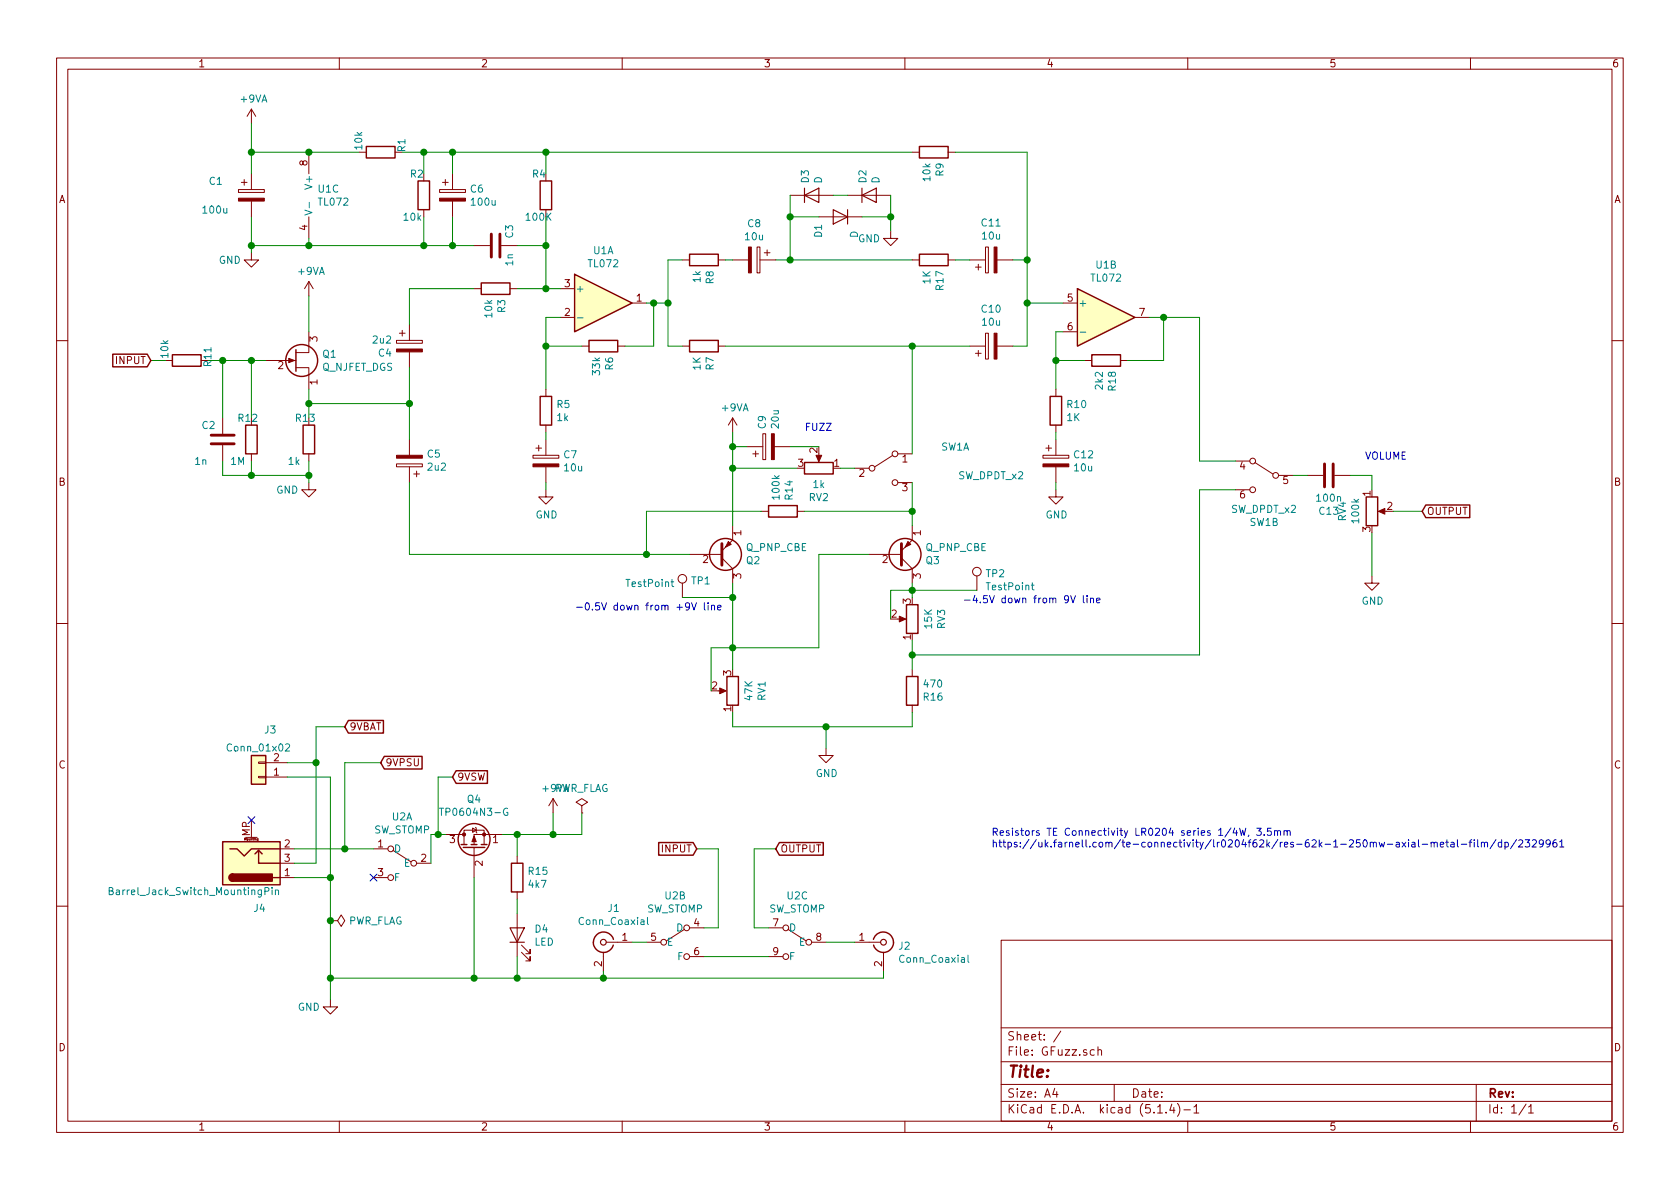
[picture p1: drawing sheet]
EESchema Schematic File Version 4
LIBS:GFuzz-cache
EELAYER 30 0
EELAYER END
$Descr A4 11693 8268
encoding utf-8
Sheet 1 1
Title ""
Date ""
Rev ""
Comp ""
Comment1 ""
Comment2 ""
Comment3 ""
Comment4 ""
$EndDescr
Wire Wire Line
	3900 2200 3800 2200
$Comp
L power:GND #PWR0101
U 1 1
P 3800 3400
F 0 "#PWR0101" H 3800 3150 50  0001 C CNN
F 1 "GND" H 3805 3227 50  0000 C CNN
F 2 "" H 3800 3400 50  0001 C CNN
F 3 "" H 3800 3400 50  0001 C CNN
	1    3800 3400
	1    0    0    -1  
$EndComp
$Comp
L Connector:Conn_Coaxial J1
U 1 1
P 4200 6550
F 0 "J1" H 4128 6788 50  0000 C CNN
F 1 "Conn_Coaxial" H 4128 6697 50  0000 C CNN
F 2 "Connector_PinHeader_2.54mm:PinHeader_1x02_P2.54mm_Vertical" H 4200 6550 50  0001 C CNN
F 3 " ~" H 4200 6550 50  0001 C CNN
	1    4200 6550
	-1   0    0    -1  
$EndComp
$Comp
L Device:R R8
U 1 1
P 4900 1800
F 0 "R8" H 4970 1846 50  0000 L CNN
F 1 "1k" H 4970 1755 50  0000 L CNN
F 2 "Resistor_THT:R_Axial_DIN0204_L3.6mm_D1.6mm_P5.08mm_Horizontal" V 4830 1800 50  0001 C CNN
F 3 "~" H 4900 1800 50  0001 C CNN
	1    4900 1800
	0    1    1    0   
$EndComp
$Comp
L Device:D D1
U 1 1
P 5850 1500
F 0 "D1" V 6000 1650 50  0000 R CNN
F 1 "D" V 5750 1650 50  0000 R CNN
F 2 "Diode_THT:D_A-405_P7.62mm_Horizontal" H 5850 1500 50  0001 C CNN
F 3 "~" H 5850 1500 50  0001 C CNN
	1    5850 1500
	-1   0    0    1   
$EndComp
$Comp
L Device:C C3
U 1 1
P 3450 1700
F 0 "C3" H 3300 1800 50  0000 L CNN
F 1 "1n" H 3500 1800 50  0000 L CNN
F 2 "Capacitor_THT:C_Disc_D4.3mm_W1.9mm_P5.00mm" H 3488 1550 50  0001 C CNN
F 3 "~" H 3450 1700 50  0001 C CNN
	1    3450 1700
	0    1    1    0   
$EndComp
$Comp
L Device:D D2
U 1 1
P 6050 1350
F 0 "D2" V 6004 1429 50  0000 L CNN
F 1 "D" V 6095 1429 50  0000 L CNN
F 2 "Diode_THT:D_A-405_P7.62mm_Horizontal" H 6050 1350 50  0001 C CNN
F 3 "~" H 6050 1350 50  0001 C CNN
	1    6050 1350
	1    0    0    -1  
$EndComp
$Comp
L Device:R R7
U 1 1
P 4900 2400
F 0 "R7" H 4970 2446 50  0000 L CNN
F 1 "1K" H 4970 2355 50  0000 L CNN
F 2 "Resistor_THT:R_Axial_DIN0204_L3.6mm_D1.6mm_P5.08mm_Horizontal" V 4830 2400 50  0001 C CNN
F 3 "~" H 4900 2400 50  0001 C CNN
	1    4900 2400
	0    1    1    0   
$EndComp
Wire Wire Line
	3800 1500 3800 1700
$Comp
L Device:R R4
U 1 1
P 3800 1350
F 0 "R4" H 3700 1500 50  0000 L CNN
F 1 "100K" H 3650 1200 50  0000 L CNN
F 2 "Resistor_THT:R_Axial_DIN0204_L3.6mm_D1.6mm_P5.08mm_Horizontal" V 3730 1350 50  0001 C CNN
F 3 "~" H 3800 1350 50  0001 C CNN
	1    3800 1350
	1    0    0    -1  
$EndComp
Wire Wire Line
	3800 2200 3800 2400
$Comp
L Device:R R6
U 1 1
P 4200 2400
F 0 "R6" H 4270 2446 50  0000 L CNN
F 1 "33k" H 4270 2355 50  0000 L CNN
F 2 "Resistor_THT:R_Axial_DIN0204_L3.6mm_D1.6mm_P5.08mm_Horizontal" V 4130 2400 50  0001 C CNN
F 3 "~" H 4200 2400 50  0001 C CNN
	1    4200 2400
	0    1    1    0   
$EndComp
$Comp
L Device:R R5
U 1 1
P 3800 2850
F 0 "R5" H 3870 2896 50  0000 L CNN
F 1 "1k" H 3870 2805 50  0000 L CNN
F 2 "Resistor_THT:R_Axial_DIN0204_L3.6mm_D1.6mm_P5.08mm_Horizontal" V 3730 2850 50  0001 C CNN
F 3 "~" H 3800 2850 50  0001 C CNN
	1    3800 2850
	1    0    0    -1  
$EndComp
$Comp
L Amplifier_Operational:TL072 U1
U 1 1
P 4200 2100
F 0 "U1" H 4200 2467 50  0000 C CNN
F 1 "TL072" H 4200 2376 50  0000 C CNN
F 2 "Package_DIP:DIP-8_W7.62mm_LongPads" H 4200 2100 50  0001 C CNN
F 3 "http://www.ti.com/lit/ds/symlink/tl071.pdf" H 4200 2100 50  0001 C CNN
	1    4200 2100
	1    0    0    -1  
$EndComp
$Comp
L Connector:Conn_Coaxial J2
U 1 1
P 6150 6550
F 0 "J2" H 6250 6525 50  0000 L CNN
F 1 "Conn_Coaxial" H 6250 6434 50  0000 L CNN
F 2 "Connector_PinHeader_2.54mm:PinHeader_1x02_P2.54mm_Vertical" H 6150 6550 50  0001 C CNN
F 3 " ~" H 6150 6550 50  0001 C CNN
	1    6150 6550
	1    0    0    -1  
$EndComp
Wire Wire Line
	7350 2300 7400 2300
$Comp
L Device:R R10
U 1 1
P 7350 2850
F 0 "R10" H 7420 2896 50  0000 L CNN
F 1 "1K" H 7420 2805 50  0000 L CNN
F 2 "Resistor_THT:R_Axial_DIN0204_L3.6mm_D1.6mm_P5.08mm_Horizontal" V 7280 2850 50  0001 C CNN
F 3 "~" H 7350 2850 50  0001 C CNN
	1    7350 2850
	1    0    0    -1  
$EndComp
Wire Wire Line
	7350 2500 7350 2300
Wire Wire Line
	7350 2700 7350 2500
Connection ~ 7350 2500
Wire Wire Line
	7550 2500 7350 2500
$Comp
L Amplifier_Operational:TL072 U1
U 2 1
P 7700 2200
F 0 "U1" H 7700 2567 50  0000 C CNN
F 1 "TL072" H 7700 2476 50  0000 C CNN
F 2 "Package_DIP:DIP-8_W7.62mm_LongPads" H 7700 2200 50  0001 C CNN
F 3 "http://www.ti.com/lit/ds/symlink/tl071.pdf" H 7700 2200 50  0001 C CNN
	2    7700 2200
	1    0    0    -1  
$EndComp
$Comp
L Device:R R9
U 1 1
P 6500 1050
F 0 "R9" H 6570 1096 50  0000 L CNN
F 1 "10k" H 6570 1005 50  0000 L CNN
F 2 "Resistor_THT:R_Axial_DIN0204_L3.6mm_D1.6mm_P5.08mm_Horizontal" V 6430 1050 50  0001 C CNN
F 3 "~" H 6500 1050 50  0001 C CNN
	1    6500 1050
	0    1    1    0   
$EndComp
Wire Wire Line
	5100 1800 5050 1800
Wire Wire Line
	4050 2400 3800 2400
$Comp
L Device:R R2
U 1 1
P 2950 1350
F 0 "R2" H 2850 1500 50  0000 L CNN
F 1 "10k" H 2800 1200 50  0000 L CNN
F 2 "Resistor_THT:R_Axial_DIN0204_L3.6mm_D1.6mm_P5.08mm_Horizontal" V 2880 1350 50  0001 C CNN
F 3 "~" H 2950 1350 50  0001 C CNN
	1    2950 1350
	1    0    0    -1  
$EndComp
$Comp
L Device:R R1
U 1 1
P 2650 1050
F 0 "R1" H 2550 1200 50  0000 L CNN
F 1 "10k" H 2500 900 50  0000 L CNN
F 2 "Resistor_THT:R_Axial_DIN0204_L3.6mm_D1.6mm_P5.08mm_Horizontal" V 2580 1050 50  0001 C CNN
F 3 "~" H 2650 1050 50  0001 C CNN
	1    2650 1050
	0    1    1    0   
$EndComp
Wire Wire Line
	3150 1050 3150 1200
$Comp
L Device:R R3
U 1 1
P 3450 2000
F 0 "R3" H 3520 2046 50  0000 L CNN
F 1 "10k" H 3520 1955 50  0000 L CNN
F 2 "Resistor_THT:R_Axial_DIN0204_L3.6mm_D1.6mm_P5.08mm_Horizontal" V 3380 2000 50  0001 C CNN
F 3 "~" H 3450 2000 50  0001 C CNN
	1    3450 2000
	0    1    1    0   
$EndComp
Wire Wire Line
	3800 3000 3800 3050
Wire Wire Line
	3800 3350 3800 3400
Connection ~ 3150 1050
Wire Wire Line
	3800 1050 3800 1200
Wire Wire Line
	7350 3050 7350 3000
Wire Wire Line
	7350 3350 7350 3400
Wire Wire Line
	4750 2400 4650 2400
Wire Wire Line
	4650 1800 4750 1800
Wire Wire Line
	4500 2100 4550 2100
Wire Wire Line
	4350 2400 4550 2400
Wire Wire Line
	2950 1200 2950 1050
Wire Wire Line
	4550 2100 4550 2400
Wire Wire Line
	4650 1800 4650 2100
Wire Wire Line
	4550 2100 4650 2100
Connection ~ 4550 2100
Connection ~ 4650 2100
Wire Wire Line
	4650 2100 4650 2400
$Comp
L Amplifier_Operational:TL072 U1
U 3 1
P 2250 1350
F 0 "U1" H 2208 1396 50  0000 L CNN
F 1 "TL072" H 2208 1305 50  0000 L CNN
F 2 "Package_DIP:DIP-8_W7.62mm_LongPads" H 2250 1350 50  0001 C CNN
F 3 "http://www.ti.com/lit/ds/symlink/tl071.pdf" H 2250 1350 50  0001 C CNN
	3    2250 1350
	1    0    0    -1  
$EndComp
$Comp
L Device:Q_PNP_EBC Q2
U 1 1
P 5000 3850
F 0 "Q2" H 5190 3896 50  0000 L CNN
F 1 "Q_PNP_CBE" H 5190 3805 50  0000 L CNN
F 2 "Package_TO_SOT_THT:TO-18-3" H 5200 3950 50  0001 C CNN
F 3 "~" H 5000 3850 50  0001 C CNN
	1    5000 3850
	1    0    0    1   
$EndComp
$Comp
L Device:Q_PNP_EBC Q3
U 1 1
P 6250 3850
F 0 "Q3" H 6440 3896 50  0000 L CNN
F 1 "Q_PNP_CBE" H 6440 3805 50  0000 L CNN
F 2 "Package_TO_SOT_THT:TO-18-3" H 6450 3950 50  0001 C CNN
F 3 "~" H 6250 3850 50  0001 C CNN
	1    6250 3850
	1    0    0    1   
$EndComp
$Comp
L Device:R R14
U 1 1
P 5450 3550
F 0 "R14" H 5520 3596 50  0000 L CNN
F 1 "100k" H 5520 3505 50  0000 L CNN
F 2 "Resistor_THT:R_Axial_DIN0204_L3.6mm_D1.6mm_P5.08mm_Horizontal" V 5380 3550 50  0001 C CNN
F 3 "~" H 5450 3550 50  0001 C CNN
	1    5450 3550
	0    1    -1   0   
$EndComp
$Comp
L Device:R_POT RV1
U 1 1
P 5100 4800
F 0 "RV1" V 4893 4800 50  0000 C CNN
F 1 "47K" V 4984 4800 50  0000 C CNN
F 2 "Potentiometer_THT:Potentiometer_Bourns_3296W_Vertical" H 5100 4800 50  0001 C CNN
F 3 "~" H 5100 4800 50  0001 C CNN
	1    5100 4800
	-1   0    0    1   
$EndComp
$Comp
L Device:R_POT RV3
U 1 1
P 6350 4300
F 0 "RV3" V 6143 4300 50  0000 C CNN
F 1 "15K" V 6234 4300 50  0000 C CNN
F 2 "Potentiometer_THT:Potentiometer_Bourns_3296W_Vertical" H 6350 4300 50  0001 C CNN
F 3 "~" H 6350 4300 50  0001 C CNN
	1    6350 4300
	-1   0    0    1   
$EndComp
$Comp
L Device:R R16
U 1 1
P 6350 4800
F 0 "R16" H 6420 4846 50  0000 L CNN
F 1 "470" H 6420 4755 50  0000 L CNN
F 2 "Resistor_THT:R_Axial_DIN0204_L3.6mm_D1.6mm_P5.08mm_Horizontal" V 6280 4800 50  0001 C CNN
F 3 "~" H 6350 4800 50  0001 C CNN
	1    6350 4800
	1    0    0    1   
$EndComp
$Comp
L Device:R_POT RV2
U 1 1
P 5700 3250
F 0 "RV2" V 5493 3250 50  0000 C CNN
F 1 "1k" V 5584 3250 50  0000 C CNN
F 2 "Connector_PinHeader_2.54mm:PinHeader_1x03_P2.54mm_Vertical" H 5700 3250 50  0001 C CNN
F 3 "~" H 5700 3250 50  0001 C CNN
	1    5700 3250
	0    1    -1   0   
$EndComp
$Comp
L Device:C C13
U 1 1
P 9250 3300
F 0 "C13" V 8998 3300 50  0000 C CNN
F 1 "100n" V 9089 3300 50  0000 C CNN
F 2 "Capacitor_THT:C_Disc_D4.3mm_W1.9mm_P5.00mm" H 9288 3150 50  0001 C CNN
F 3 "~" H 9250 3300 50  0001 C CNN
	1    9250 3300
	0    1    -1   0   
$EndComp
$Comp
L Device:R_POT RV4
U 1 1
P 9550 3550
F 0 "RV4" V 9343 3550 50  0000 C CNN
F 1 "100k" V 9434 3550 50  0000 C CNN
F 2 "Connector_PinHeader_2.54mm:PinHeader_1x03_P2.54mm_Vertical" H 9550 3550 50  0001 C CNN
F 3 "~" H 9550 3550 50  0001 C CNN
	1    9550 3550
	1    0    0    -1  
$EndComp
$Comp
L Device:D D3
U 1 1
P 5650 1350
F 0 "D3" V 5604 1429 50  0000 L CNN
F 1 "D" V 5695 1429 50  0000 L CNN
F 2 "Diode_THT:D_A-405_P7.62mm_Horizontal" H 5650 1350 50  0001 C CNN
F 3 "~" H 5650 1350 50  0001 C CNN
	1    5650 1350
	1    0    0    -1  
$EndComp
Wire Wire Line
	5800 1350 5900 1350
$Comp
L Device:R R17
U 1 1
P 6500 1800
F 0 "R17" H 6570 1846 50  0000 L CNN
F 1 "1K" H 6570 1755 50  0000 L CNN
F 2 "Resistor_THT:R_Axial_DIN0204_L3.6mm_D1.6mm_P5.08mm_Horizontal" V 6430 1800 50  0001 C CNN
F 3 "~" H 6500 1800 50  0001 C CNN
	1    6500 1800
	0    1    1    0   
$EndComp
Wire Wire Line
	7050 2400 7150 2400
Wire Wire Line
	7050 1800 7150 1800
Wire Wire Line
	7150 2400 7150 2100
Wire Wire Line
	6650 1800 6750 1800
Wire Wire Line
	5600 3550 6350 3550
Wire Wire Line
	5100 4950 5100 5050
Wire Wire Line
	6350 4950 6350 5050
$Comp
L power:GND #PWR0102
U 1 1
P 5750 5200
F 0 "#PWR0102" H 5750 4950 50  0001 C CNN
F 1 "GND" H 5755 5027 50  0000 C CNN
F 2 "" H 5750 5200 50  0001 C CNN
F 3 "" H 5750 5200 50  0001 C CNN
	1    5750 5200
	1    0    0    -1  
$EndComp
Wire Wire Line
	9000 3300 9100 3300
Wire Wire Line
	9400 3300 9550 3300
Wire Wire Line
	9550 3300 9550 3400
Wire Wire Line
	6350 4450 6350 4550
Wire Wire Line
	6350 4050 6350 4100
Wire Wire Line
	6200 4300 6200 4100
Wire Wire Line
	6200 4100 6350 4100
Connection ~ 6350 4100
Wire Wire Line
	6350 4100 6350 4150
Connection ~ 6350 4550
Wire Wire Line
	6350 4550 6350 4650
Wire Wire Line
	8000 2200 8100 2200
Wire Wire Line
	8600 3400 8350 3400
$Comp
L power:GND #PWR0103
U 1 1
P 9550 4000
F 0 "#PWR0103" H 9550 3750 50  0001 C CNN
F 1 "GND" H 9555 3827 50  0000 C CNN
F 2 "" H 9550 4000 50  0001 C CNN
F 3 "" H 9550 4000 50  0001 C CNN
	1    9550 4000
	1    0    0    -1  
$EndComp
Wire Wire Line
	4950 4800 4950 4500
Wire Wire Line
	4950 4500 5100 4500
$Comp
L Device:R R18
U 1 1
P 7700 2500
F 0 "R18" H 7770 2546 50  0000 L CNN
F 1 "2k2" H 7770 2455 50  0000 L CNN
F 2 "Resistor_THT:R_Axial_DIN0204_L3.6mm_D1.6mm_P5.08mm_Horizontal" V 7630 2500 50  0001 C CNN
F 3 "~" H 7700 2500 50  0001 C CNN
	1    7700 2500
	0    1    1    0   
$EndComp
Wire Wire Line
	7850 2500 8100 2500
Wire Wire Line
	8100 2500 8100 2200
$Comp
L power:GND #PWR0105
U 1 1
P 1750 1750
F 0 "#PWR0105" H 1750 1500 50  0001 C CNN
F 1 "GND" H 1600 1700 50  0000 C CNN
F 2 "" H 1750 1750 50  0001 C CNN
F 3 "" H 1750 1750 50  0001 C CNN
	1    1750 1750
	1    0    0    -1  
$EndComp
Wire Wire Line
	1750 1200 1750 1050
Wire Wire Line
	1750 1750 1750 1700
Wire Wire Line
	1750 1700 1750 1500
Wire Wire Line
	2150 1700 2150 1650
$Comp
L Device:CP C9
U 1 1
P 5350 3100
F 0 "C9" H 5468 3146 50  0000 L CNN
F 1 "20u" H 5468 3055 50  0000 L CNN
F 2 "Capacitor_THT:CP_Radial_D5.0mm_P2.50mm" H 5388 2950 50  0001 C CNN
F 3 "~" H 5350 3100 50  0001 C CNN
	1    5350 3100
	0    -1   -1   0   
$EndComp
$Comp
L Device:CP C8
U 1 1
P 5250 1800
F 0 "C8" V 4995 1800 50  0000 C CNN
F 1 "10u" V 5086 1800 50  0000 C CNN
F 2 "Capacitor_THT:CP_Radial_D5.0mm_P2.50mm" H 5288 1650 50  0001 C CNN
F 3 "~" H 5250 1800 50  0001 C CNN
	1    5250 1800
	0    1    1    0   
$EndComp
$Comp
L Device:CP C11
U 1 1
P 6900 1800
F 0 "C11" V 7155 1800 50  0000 C CNN
F 1 "10u" V 7064 1800 50  0000 C CNN
F 2 "Capacitor_THT:CP_Radial_D5.0mm_P2.50mm" H 6938 1650 50  0001 C CNN
F 3 "~" H 6900 1800 50  0001 C CNN
	1    6900 1800
	0    -1   -1   0   
$EndComp
$Comp
L Device:CP C10
U 1 1
P 6900 2400
F 0 "C10" V 7155 2400 50  0000 C CNN
F 1 "10u" V 7064 2400 50  0000 C CNN
F 2 "Capacitor_THT:CP_Radial_D5.0mm_P2.50mm" H 6938 2250 50  0001 C CNN
F 3 "~" H 6900 2400 50  0001 C CNN
	1    6900 2400
	0    -1   -1   0   
$EndComp
$Comp
L Device:CP C7
U 1 1
P 3800 3200
F 0 "C7" H 3918 3246 50  0000 L CNN
F 1 "10u" H 3918 3155 50  0000 L CNN
F 2 "Capacitor_THT:CP_Radial_D5.0mm_P2.50mm" H 3838 3050 50  0001 C CNN
F 3 "~" H 3800 3200 50  0001 C CNN
	1    3800 3200
	1    0    0    -1  
$EndComp
$Comp
L Device:CP C12
U 1 1
P 7350 3200
F 0 "C12" H 7468 3246 50  0000 L CNN
F 1 "10u" H 7468 3155 50  0000 L CNN
F 2 "Capacitor_THT:CP_Radial_D5.0mm_P2.50mm" H 7388 3050 50  0001 C CNN
F 3 "~" H 7350 3200 50  0001 C CNN
	1    7350 3200
	1    0    0    -1  
$EndComp
$Comp
L Device:CP C6
U 1 1
P 3150 1350
F 0 "C6" H 3268 1396 50  0000 L CNN
F 1 "100u" H 3268 1305 50  0000 L CNN
F 2 "Capacitor_THT:CP_Radial_D5.0mm_P2.50mm" H 3188 1200 50  0001 C CNN
F 3 "~" H 3150 1350 50  0001 C CNN
	1    3150 1350
	1    0    0    -1  
$EndComp
$Comp
L Device:CP C1
U 1 1
P 1750 1350
F 0 "C1" H 1450 1450 50  0000 L CNN
F 1 "100u" H 1400 1250 50  0000 L CNN
F 2 "Capacitor_THT:CP_Radial_D5.0mm_P2.50mm" H 1788 1200 50  0001 C CNN
F 3 "~" H 1750 1350 50  0001 C CNN
	1    1750 1350
	1    0    0    -1  
$EndComp
Wire Wire Line
	3150 1700 3150 1500
Wire Wire Line
	2950 1500 2950 1700
Connection ~ 2950 1050
Wire Wire Line
	2950 1050 3150 1050
Connection ~ 2950 1700
Wire Wire Line
	2950 1700 3150 1700
Wire Wire Line
	2800 1050 2950 1050
$Comp
L Device:CP C5
U 1 1
P 2850 3200
F 0 "C5" H 2732 3154 50  0000 R CNN
F 1 "2u2" H 2732 3245 50  0000 R CNN
F 2 "Capacitor_THT:CP_Radial_D5.0mm_P2.50mm" H 2888 3050 50  0001 C CNN
F 3 "~" H 2850 3200 50  0001 C CNN
	1    2850 3200
	-1   0    0    1   
$EndComp
$Comp
L Device:Q_NJFET_SGD Q1
U 1 1
P 2050 2500
F 0 "Q1" H 2241 2546 50  0000 L CNN
F 1 "Q_NJFET_DGS" H 2241 2455 50  0000 L CNN
F 2 "Package_TO_SOT_THT:TO-92L" H 2250 2600 50  0001 C CNN
F 3 "~" H 2050 2500 50  0001 C CNN
	1    2050 2500
	1    0    0    -1  
$EndComp
$Comp
L Device:R R13
U 1 1
P 2150 3050
F 0 "R13" H 2050 3200 50  0000 L CNN
F 1 "1k" H 2000 2900 50  0000 L CNN
F 2 "Resistor_THT:R_Axial_DIN0204_L3.6mm_D1.6mm_P5.08mm_Horizontal" V 2080 3050 50  0001 C CNN
F 3 "~" H 2150 3050 50  0001 C CNN
	1    2150 3050
	1    0    0    -1  
$EndComp
$Comp
L power:GND #PWR0106
U 1 1
P 2150 3350
F 0 "#PWR0106" H 2150 3100 50  0001 C CNN
F 1 "GND" H 2000 3300 50  0000 C CNN
F 2 "" H 2150 3350 50  0001 C CNN
F 3 "" H 2150 3350 50  0001 C CNN
	1    2150 3350
	1    0    0    -1  
$EndComp
Wire Wire Line
	2150 3350 2150 3300
Wire Wire Line
	2150 2900 2150 2800
$Comp
L Device:R R11
U 1 1
P 1300 2500
F 0 "R11" H 1200 2650 50  0000 L CNN
F 1 "10k" H 1150 2350 50  0000 L CNN
F 2 "Resistor_THT:R_Axial_DIN0204_L3.6mm_D1.6mm_P5.08mm_Horizontal" V 1230 2500 50  0001 C CNN
F 3 "~" H 1300 2500 50  0001 C CNN
	1    1300 2500
	0    1    1    0   
$EndComp
Wire Wire Line
	1450 2500 1550 2500
$Comp
L Device:R R12
U 1 1
P 1750 3050
F 0 "R12" H 1650 3200 50  0000 L CNN
F 1 "1M" H 1600 2900 50  0000 L CNN
F 2 "Resistor_THT:R_Axial_DIN0204_L3.6mm_D1.6mm_P5.08mm_Horizontal" V 1680 3050 50  0001 C CNN
F 3 "~" H 1750 3050 50  0001 C CNN
	1    1750 3050
	1    0    0    -1  
$EndComp
Wire Wire Line
	1750 2900 1750 2500
Connection ~ 1750 2500
Wire Wire Line
	1750 2500 1850 2500
Wire Wire Line
	2150 3300 1750 3300
Wire Wire Line
	1750 3300 1750 3200
Connection ~ 2150 3300
Wire Wire Line
	2150 3300 2150 3200
Wire Wire Line
	1050 2500 1150 2500
Wire Wire Line
	2150 2800 2850 2800
Wire Wire Line
	2850 2800 2850 3050
Connection ~ 2150 2800
Wire Wire Line
	2150 2800 2150 2700
Connection ~ 2850 2800
Wire Wire Line
	2850 2800 2850 2550
Wire Wire Line
	2850 2000 3300 2000
Wire Wire Line
	5100 4050 5100 4150
Wire Wire Line
	5700 3850 6050 3850
Connection ~ 5100 4150
Wire Wire Line
	6350 4550 8350 4550
Wire Wire Line
	2850 3350 2850 3850
$Comp
L Device:CP C4
U 1 1
P 2850 2400
F 0 "C4" H 2732 2354 50  0000 R CNN
F 1 "2u2" H 2732 2445 50  0000 R CNN
F 2 "Capacitor_THT:CP_Radial_D5.0mm_P2.50mm" H 2888 2250 50  0001 C CNN
F 3 "~" H 2850 2400 50  0001 C CNN
	1    2850 2400
	1    0    0    -1  
$EndComp
Wire Wire Line
	2850 2000 2850 2250
$Comp
L Device:C C2
U 1 1
P 1550 3050
F 0 "C2" H 1400 3150 50  0000 L CNN
F 1 "1n" H 1350 2900 50  0000 L CNN
F 2 "Capacitor_THT:C_Disc_D4.3mm_W1.9mm_P5.00mm" H 1588 2900 50  0001 C CNN
F 3 "~" H 1550 3050 50  0001 C CNN
	1    1550 3050
	1    0    0    -1  
$EndComp
Wire Wire Line
	1550 2900 1550 2500
Connection ~ 1550 2500
Wire Wire Line
	1550 2500 1750 2500
Wire Wire Line
	1750 3300 1550 3300
Wire Wire Line
	1550 3300 1550 3200
Connection ~ 1750 3300
Wire Wire Line
	7150 2100 7400 2100
Connection ~ 7150 2100
Wire Wire Line
	6650 1050 7150 1050
$Comp
L power:GND #PWR0107
U 1 1
P 2300 6950
F 0 "#PWR0107" H 2300 6700 50  0001 C CNN
F 1 "GND" H 2150 6900 50  0000 C CNN
F 2 "" H 2300 6950 50  0001 C CNN
F 3 "" H 2300 6950 50  0001 C CNN
	1    2300 6950
	1    0    0    -1  
$EndComp
Wire Wire Line
	2300 6400 2300 6800
$Comp
L power:PWR_FLAG #FLG0101
U 1 1
P 4050 5650
F 0 "#FLG0101" H 4050 5725 50  0001 C CNN
F 1 "PWR_FLAG" H 4050 5823 50  0000 C CNN
F 2 "" H 4050 5650 50  0001 C CNN
F 3 "~" H 4050 5650 50  0001 C CNN
	1    4050 5650
	1    0    0    -1  
$EndComp
Wire Wire Line
	5100 5050 5750 5050
Wire Wire Line
	5750 5200 5750 5050
Connection ~ 5750 5050
Wire Wire Line
	5750 5050 6350 5050
$Comp
L power:PWR_FLAG #FLG0102
U 1 1
P 2300 6400
F 0 "#FLG0102" H 2300 6475 50  0001 C CNN
F 1 "PWR_FLAG" V 2300 6528 50  0000 L CNN
F 2 "" H 2300 6400 50  0001 C CNN
F 3 "~" H 2300 6400 50  0001 C CNN
	1    2300 6400
	0    1    1    0   
$EndComp
Connection ~ 2300 6400
$Comp
L Switch:SW_DPDT_x2 SW1
U 1 1
P 6150 3250
F 0 "SW1" H 6650 3400 50  0000 C CNN
F 1 "SW_DPDT_x2" H 6900 3200 50  0000 C CNN
F 2 "Connector_PinHeader_2.54mm:PinHeader_1x06_P2.54mm_Vertical" H 6150 3250 50  0001 C CNN
F 3 "~" H 6150 3250 50  0001 C CNN
	1    6150 3250
	1    0    0    -1  
$EndComp
$Comp
L Switch:SW_DPDT_x2 SW1
U 2 1
P 8800 3300
F 0 "SW1" H 8800 2975 50  0000 C CNN
F 1 "SW_DPDT_x2" H 8800 3066 50  0000 C CNN
F 2 "Connector_PinHeader_2.54mm:PinHeader_1x06_P2.54mm_Vertical" H 8800 3300 50  0001 C CNN
F 3 "~" H 8800 3300 50  0001 C CNN
	2    8800 3300
	-1   0    0    -1  
$EndComp
$Comp
L Connector:TestPoint TP1
U 1 1
P 4750 4150
F 0 "TP1" H 4808 4268 50  0000 L CNN
F 1 "TestPoint" H 4350 4250 50  0000 L CNN
F 2 "TestPoint:TestPoint_THTPad_1.0x1.0mm_Drill0.5mm" H 4950 4150 50  0001 C CNN
F 3 "~" H 4950 4150 50  0001 C CNN
	1    4750 4150
	1    0    0    -1  
$EndComp
$Comp
L Connector:TestPoint TP2
U 1 1
P 6800 4100
F 0 "TP2" H 6858 4218 50  0000 L CNN
F 1 "TestPoint" H 6858 4127 50  0000 L CNN
F 2 "TestPoint:TestPoint_THTPad_1.0x1.0mm_Drill0.5mm" H 7000 4100 50  0001 C CNN
F 3 "~" H 7000 4100 50  0001 C CNN
	1    6800 4100
	1    0    0    -1  
$EndComp
Wire Wire Line
	6350 4100 6800 4100
Wire Wire Line
	5100 4150 4750 4150
Text Notes 4000 4250 0    50   ~ 0
-0.5V down from +9V line
Text Notes 6700 4200 0    50   ~ 0
-4.5V down from 9V line
$Comp
L Device:Q_PMOS_SGD Q4
U 1 1
P 3300 5900
F 0 "Q4" V 3643 5900 50  0000 C CNN
F 1 "TP0604N3-G" V 3552 5900 50  0000 C CNN
F 2 "Package_TO_SOT_THT:TO-92L" H 3500 6000 50  0001 C CNN
F 3 "~" H 3300 5900 50  0001 C CNN
	1    3300 5900
	0    -1   -1   0   
$EndComp
Connection ~ 1750 1050
Wire Wire Line
	2300 6100 2300 6400
Wire Wire Line
	2050 6100 2300 6100
$Comp
L UKMaker:SW_STOMP U2
U 1 1
P 2750 6000
F 0 "U2" H 2700 6325 50  0000 C CNN
F 1 "SW_STOMP" H 2700 6234 50  0000 C CNN
F 2 "Connector_PinHeader_2.54mm:PinHeader_1x09_P2.54mm_Vertical" H 2700 5800 50  0001 C CNN
F 3 "" H 2700 5800 50  0001 C CNN
	1    2750 6000
	-1   0    0    -1  
$EndComp
$Comp
L UKMaker:SW_STOMP U2
U 3 1
P 5500 6550
F 0 "U2" H 5450 6875 50  0000 C CNN
F 1 "SW_STOMP" H 5450 6784 50  0000 C CNN
F 2 "Connector_PinHeader_2.54mm:PinHeader_1x09_P2.54mm_Vertical" H 5450 6350 50  0001 C CNN
F 3 "" H 5450 6350 50  0001 C CNN
	3    5500 6550
	-1   0    0    -1  
$EndComp
$Comp
L UKMaker:SW_STOMP U2
U 2 1
P 4750 6550
F 0 "U2" H 4700 6875 50  0000 C CNN
F 1 "SW_STOMP" H 4700 6784 50  0000 C CNN
F 2 "Connector_PinHeader_2.54mm:PinHeader_1x09_P2.54mm_Vertical" H 4700 6350 50  0001 C CNN
F 3 "" H 4700 6350 50  0001 C CNN
	2    4750 6550
	1    0    0    -1  
$EndComp
Wire Wire Line
	2300 5400 2300 6100
Connection ~ 2300 6100
Wire Wire Line
	2050 6000 2200 6000
Wire Wire Line
	2200 6000 2200 5300
$Comp
L Device:R R15
U 1 1
P 3600 6100
F 0 "R15" H 3670 6146 50  0000 L CNN
F 1 "4k7" H 3670 6055 50  0000 L CNN
F 2 "Resistor_THT:R_Axial_DIN0204_L3.6mm_D1.6mm_P5.08mm_Horizontal" V 3530 6100 50  0001 C CNN
F 3 "~" H 3600 6100 50  0001 C CNN
	1    3600 6100
	1    0    0    -1  
$EndComp
$Comp
L Device:LED D4
U 1 1
P 3600 6500
F 0 "D4" V 3639 6383 50  0000 R CNN
F 1 "LED" V 3548 6383 50  0000 R CNN
F 2 "LED_THT:LED_D5.0mm" H 3600 6500 50  0001 C CNN
F 3 "~" H 3600 6500 50  0001 C CNN
	1    3600 6500
	0    -1   -1   0   
$EndComp
Wire Wire Line
	3600 6800 3600 6650
Connection ~ 2300 6800
Wire Wire Line
	2300 6800 2300 6950
Wire Wire Line
	3600 6350 3600 6250
Wire Wire Line
	3600 5950 3600 5800
Wire Wire Line
	4200 6800 4200 6750
Wire Wire Line
	4200 6800 6150 6800
Wire Wire Line
	6150 6800 6150 6750
Connection ~ 4200 6800
Wire Wire Line
	5750 6550 5950 6550
Wire Wire Line
	4900 6450 5000 6450
Wire Wire Line
	5250 6450 5350 6450
Wire Wire Line
	4900 6650 5350 6650
Text GLabel 4850 5900 0    50   Input ~ 0
INPUT
Text GLabel 5400 5900 2    50   Input ~ 0
OUTPUT
Wire Wire Line
	4850 5900 5000 5900
Wire Wire Line
	5000 5900 5000 6450
Wire Wire Line
	5400 5900 5250 5900
Wire Wire Line
	5250 5900 5250 6450
Text GLabel 1050 2500 0    50   Input ~ 0
INPUT
Text GLabel 9900 3550 2    50   Input ~ 0
OUTPUT
Wire Wire Line
	9700 3550 9900 3550
Wire Wire Line
	9550 3700 9550 4000
Wire Wire Line
	4400 6550 4500 6550
Wire Wire Line
	7150 1050 7150 1800
Connection ~ 7150 1800
Wire Wire Line
	7150 1800 7150 2100
Wire Wire Line
	5400 1800 5500 1800
Wire Wire Line
	5500 1350 5500 1500
Wire Wire Line
	5500 1500 5700 1500
Wire Wire Line
	5500 1500 5500 1800
Connection ~ 5500 1500
Connection ~ 5500 1800
Wire Wire Line
	5500 1800 6350 1800
Wire Wire Line
	6000 1500 6200 1500
Wire Wire Line
	6200 1500 6200 1350
Wire Wire Line
	6200 1500 6200 1600
Connection ~ 6200 1500
$Comp
L power:GND #PWR05
U 1 1
P 6200 1600
F 0 "#PWR05" H 6200 1350 50  0001 C CNN
F 1 "GND" H 6050 1550 50  0000 C CNN
F 2 "" H 6200 1600 50  0001 C CNN
F 3 "" H 6200 1600 50  0001 C CNN
	1    6200 1600
	1    0    0    -1  
$EndComp
Wire Wire Line
	5050 2400 6350 2400
Connection ~ 6350 2400
Wire Wire Line
	6350 2400 6750 2400
Wire Wire Line
	6350 2400 6350 3150
$Comp
L power:+9VA #PWR01
U 1 1
P 1750 850
F 0 "#PWR01" H 1750 725 50  0001 C CNN
F 1 "+9VA" H 1765 1023 50  0000 C CNN
F 2 "" H 1750 850 50  0001 C CNN
F 3 "" H 1750 850 50  0001 C CNN
	1    1750 850 
	1    0    0    -1  
$EndComp
Wire Wire Line
	1750 850  1750 1050
Wire Wire Line
	2300 6800 3300 6800
Connection ~ 3600 6800
Wire Wire Line
	3600 6800 4200 6800
Wire Wire Line
	3000 5800 3050 5800
Wire Wire Line
	3500 5800 3600 5800
Connection ~ 3600 5800
Wire Wire Line
	3300 6100 3300 6800
Connection ~ 3300 6800
Wire Wire Line
	3300 6800 3600 6800
Connection ~ 1750 1700
$Comp
L power:+9VA #PWR03
U 1 1
P 3850 5650
F 0 "#PWR03" H 3850 5525 50  0001 C CNN
F 1 "+9VA" H 3865 5823 50  0000 C CNN
F 2 "" H 3850 5650 50  0001 C CNN
F 3 "" H 3850 5650 50  0001 C CNN
	1    3850 5650
	1    0    0    -1  
$EndComp
Wire Wire Line
	3850 5800 3850 5650
Wire Wire Line
	3600 5800 3850 5800
$Comp
L power:+9VA #PWR02
U 1 1
P 2150 2050
F 0 "#PWR02" H 2150 1925 50  0001 C CNN
F 1 "+9VA" H 2165 2223 50  0000 C CNN
F 2 "" H 2150 2050 50  0001 C CNN
F 3 "" H 2150 2050 50  0001 C CNN
	1    2150 2050
	1    0    0    -1  
$EndComp
Wire Wire Line
	2150 2050 2150 2300
$Comp
L power:+9VA #PWR04
U 1 1
P 5100 3000
F 0 "#PWR04" H 5100 2875 50  0001 C CNN
F 1 "+9VA" H 5115 3173 50  0000 C CNN
F 2 "" H 5100 3000 50  0001 C CNN
F 3 "" H 5100 3000 50  0001 C CNN
	1    5100 3000
	1    0    0    -1  
$EndComp
Wire Wire Line
	5550 3250 5100 3250
Wire Wire Line
	5850 3250 5950 3250
Wire Wire Line
	5500 3100 5700 3100
Wire Wire Line
	5200 3100 5100 3100
Wire Wire Line
	5100 3100 5100 3250
Connection ~ 5100 3250
Wire Wire Line
	5100 3100 5100 3000
Connection ~ 5100 3100
Wire Wire Line
	2850 3850 4500 3850
Wire Wire Line
	5300 3550 4500 3550
Connection ~ 4500 3850
Wire Wire Line
	4500 3850 4800 3850
$Comp
L power:GND #PWR06
U 1 1
P 7350 3400
F 0 "#PWR06" H 7350 3150 50  0001 C CNN
F 1 "GND" H 7355 3227 50  0000 C CNN
F 2 "" H 7350 3400 50  0001 C CNN
F 3 "" H 7350 3400 50  0001 C CNN
	1    7350 3400
	1    0    0    -1  
$EndComp
Wire Wire Line
	5100 4150 5100 4500
Connection ~ 5100 4500
Wire Wire Line
	5100 4500 5100 4650
Wire Wire Line
	5100 4500 5700 4500
Wire Wire Line
	5700 3850 5700 4500
Wire Wire Line
	5100 3250 5100 3650
Wire Wire Line
	4500 3550 4500 3850
Connection ~ 6350 3550
Wire Wire Line
	6350 3550 6350 3650
Wire Wire Line
	6350 3350 6350 3550
Connection ~ 2150 1050
Wire Wire Line
	2150 1050 2500 1050
Connection ~ 2150 1700
Wire Wire Line
	2150 1700 2950 1700
Wire Wire Line
	1750 1050 2150 1050
Wire Wire Line
	1750 1700 2150 1700
Text Notes 9500 3200 0    50   ~ 0
VOLUME
Text Notes 5600 3000 0    50   ~ 0
FUZZ
NoConn ~ 1750 5700
Wire Wire Line
	2050 5900 2400 5900
Wire Wire Line
	3850 5800 4050 5800
Wire Wire Line
	4050 5800 4050 5650
Connection ~ 3850 5800
Wire Wire Line
	2200 5300 2000 5300
Wire Wire Line
	2000 5400 2300 5400
$Comp
L Connector:Barrel_Jack_Switch_MountingPin J4
U 1 1
P 1750 6000
F 0 "J4" H 1807 6317 50  0000 C CNN
F 1 "Barrel_Jack_Switch_MountingPin" H 1350 6200 50  0000 C CNN
F 2 "Connector_BarrelJack:BarrelJack_Horizontal" H 1800 5960 50  0001 C CNN
F 3 "~" H 1800 5960 50  0001 C CNN
	1    1750 6000
	1    0    0    1   
$EndComp
$Comp
L Connector_Generic:Conn_01x02 J3
U 1 1
P 1800 5400
F 0 "J3" H 1718 5075 50  0000 C CNN
F 1 "Conn_01x02" H 1800 5200 50  0000 C CNN
F 2 "Connector_JST:JST_EH_B2B-EH-A_1x02_P2.50mm_Vertical" H 1800 5400 50  0001 C CNN
F 3 "~" H 1800 5400 50  0001 C CNN
	1    1800 5400
	-1   0    0    1   
$EndComp
Wire Wire Line
	8350 4550 8350 3400
Wire Wire Line
	8600 3200 8350 3200
Wire Wire Line
	8350 3200 8350 2200
Wire Wire Line
	8350 2200 8100 2200
Connection ~ 8100 2200
Connection ~ 3800 1050
Wire Wire Line
	3800 1050 6350 1050
Connection ~ 3800 2000
Wire Wire Line
	3800 2000 3900 2000
Wire Wire Line
	3150 1050 3800 1050
Connection ~ 3800 2400
Wire Wire Line
	3800 2400 3800 2700
Wire Wire Line
	3600 2000 3800 2000
Wire Wire Line
	3150 1700 3300 1700
Connection ~ 3150 1700
Wire Wire Line
	3600 1700 3800 1700
Connection ~ 3800 1700
Wire Wire Line
	3800 1700 3800 2000
Text Notes 6900 5900 0    50   ~ 0
Resistors TE Connectivity LR0204 series 1/4W, 3.5mm\nhttps://uk.farnell.com/te-connectivity/lr0204f62k/res-62k-1-250mw-axial-metal-film/dp/2329961
Text GLabel 2400 5050 2    50   Input ~ 0
9VBAT
Wire Wire Line
	2400 5050 2200 5050
Wire Wire Line
	2200 5050 2200 5300
Connection ~ 2200 5300
Wire Wire Line
	2400 5900 2400 5300
Wire Wire Line
	2400 5300 2650 5300
Connection ~ 2400 5900
Wire Wire Line
	2400 5900 2600 5900
Text GLabel 2650 5300 2    50   Input ~ 0
9VPSU
Text GLabel 3150 5400 2    50   Input ~ 0
9VSW
Wire Wire Line
	3150 5400 3050 5400
Wire Wire Line
	3050 5400 3050 5800
Connection ~ 3050 5800
Wire Wire Line
	3050 5800 3100 5800
NoConn ~ 2600 6100
Wire Wire Line
	3000 6000 3000 5800
$EndSCHEMATC
